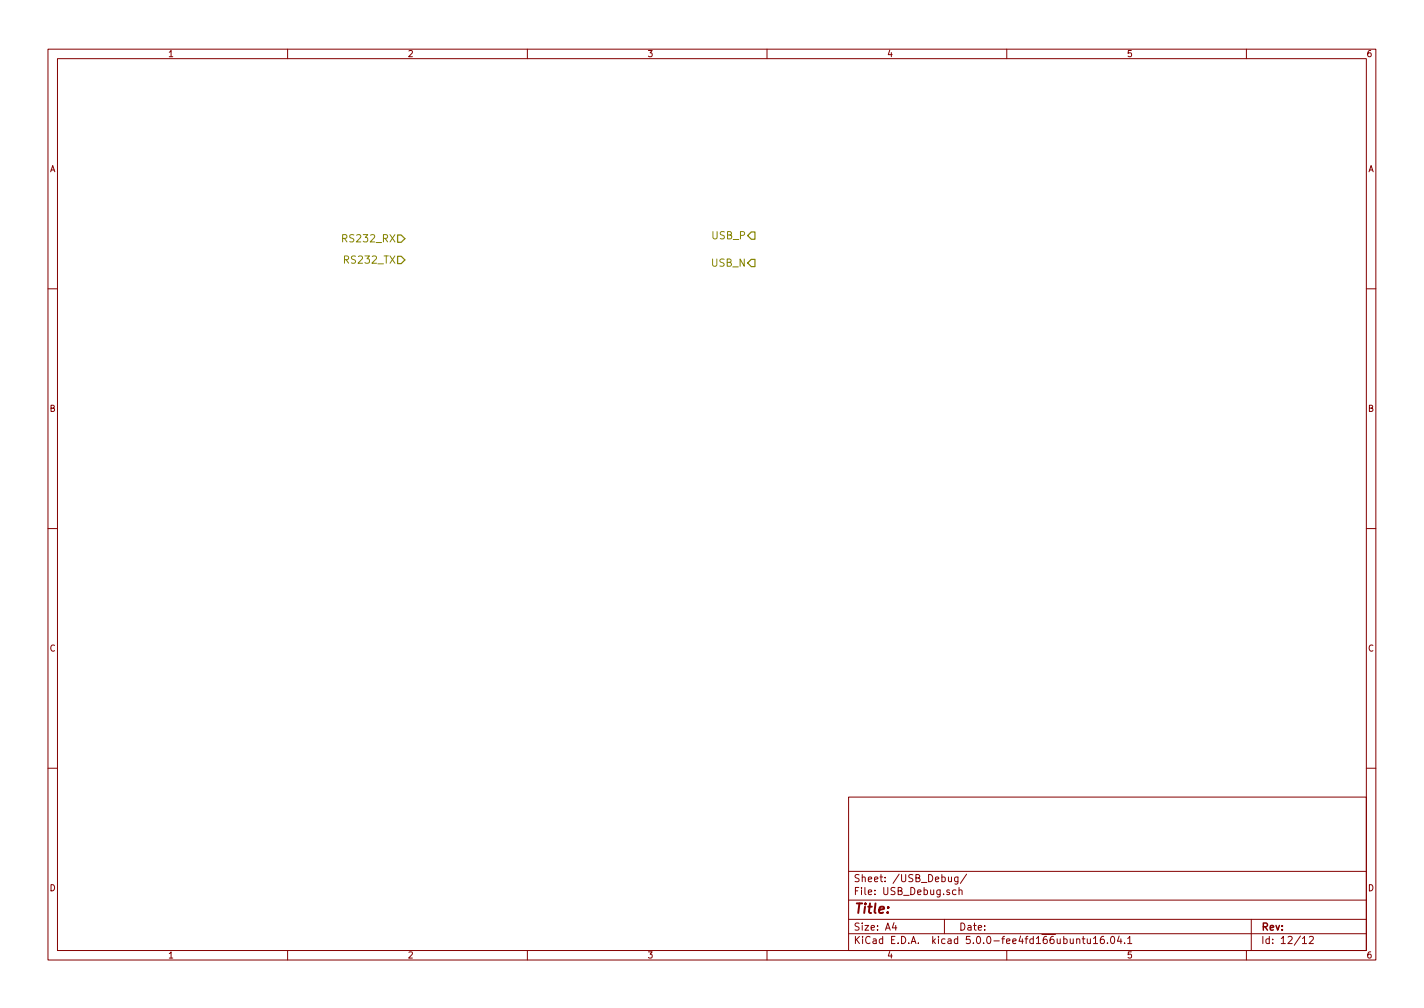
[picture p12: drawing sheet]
<svg xmlns="http://www.w3.org/2000/svg" width="297mm" height="210mm" viewBox="0 0 297 210" stroke-linecap="round" stroke-linejoin="round" font-family="sans-serif">
<g fill="none" stroke="#840000" stroke-width=".21">
<path d="M10 10.3h277v189.9h-277zM12 12.2h273v186.1h-273zM60 10.3v1.9M110 10.3v1.9M160 10.3v1.9M210 10.3v1.9M260 10.3v1.9M10 60.2h2M285 60.2h2M10 110.3h2M285 110.3h2M10 160.2h2"/>
<path d="M177 166.3h108v32h-108zM285 160.2h2M60 198.3v1.9M110 198.3v1.9M160 198.3v1.9M177 194.8h108M177 191.8h108M177 187.8h108M177 181.8h108M186.5 192.5l-.4 1h1M186.8 193v1M197 191.8v3"/>
<path d="M197.8 182.9l.1 .9 .4 .1 .2-.1M198.5 182.9v1M199.4 185.7l-.4-.1-.3 .3 .1 .6 .2 .1 .4-.1M199.8 182.9v1.4l-.3 .1-.3-.1M199.8 183l-.4-.1-.3 .3 .1 .6 .2 .1 .4-.1M200.1 185.7l.2-.1 .3 .1 .1 .9M200.1 185.1v1.5M201.6 182.3l-1.3 2M210 198.3v1.9M224.6 196l.2-.2 .4 .1v.9M225.7 195.8h.6M226 195.3v1.3l.3 .2"/>
<path d="M226.8 195.8l.1 .9 .3 .1 .3-.1M227.5 195.8v1M228.1 195.8l.4-.5v1.5M228.1 196.8h.9M230.2 195.3l-.4 .1a1.11 1.11 0 0 0-.1 1.3l.4 .1 .2-.1 .1-.5-.3-.3-.4 .1-.2 .2M231 196.7v.1M231.8 195.5l.2-.2a.81 .81 0 0 1 .5 .8 .81 .81 0 0 1-.5 .7l-.2-.1-.2-.4zM233.5 195.2l-.4 1.1h.9M233.8 195.8v1M234.6 196.7v.1M235.2 195.8l.5-.5v1.5M235.2 196.8h.9"/>
<path d="M260 198.3v1.9M261 191.8v6.5M271.7 195.8l.4-.5v1.5M271.7 196.8h.8M273.1 195.5l.6-.2 .2 .2 .1 .3-1 1h1"/>
</g>
<path d="M71.5 49.7h.7l.2-.3-.1-.3-.8-.2v1.6" fill="none" stroke="#848400" stroke-width=".21"/>
<path d="M82.9 49h.8l.8 .8-.8 .7h-.8zM82.9 53.5h.8l.8 .7-.8 .8h-.8zM156.7 48.4h.8v1.5h-.8l-.7-.8zM156.7 54.1h.8v1.5h-.8l-.7-.7z" fill="none" stroke="#848400" stroke-width=".25"/>
<text font-size="2.8" fill="#840000" x="178" y="190.5">Title:</text>
<g font-size="2.1" fill="#848400">
<text x="72.1" y="50.5">RS232_RX</text>
<text x="148.6" y="49.9">USB_P</text>
<text x="72.3" y="55">RS232_TX</text>
<text x="148.5" y="55.6">USB_N</text>
</g>
<g font-size="2.1" fill="#840000">
<text x="178" y="184">Sheet: /USB_Debug/</text>
<text x="178" y="186.7">File: USB_Debug.sch</text>
<text x="178" y="196.9">KiCad E.D.A. kicad 5.0.0-fee4fd166ubuntu16.04.1</text>
<text x="178" y="194.1">Size: A4</text>
<text x="200" y="194.1">Date:</text>
<text x="263" y="194.1">Rev:</text>
<text x="263" y="196.9">Id: 12/12</text>
</g>
<g font-size="1.8" fill="#840000">
<text x="35" y="11.9">1</text>
<text x="85" y="11.9">2</text>
<text x="135" y="11.9">3</text>
<text x="185" y="11.9">4</text>
<text x="235" y="11.9">5</text>
<text x="285" y="11.9">6</text>
<text x="10.4" y="35.9">A</text>
<text x="285.4" y="35.9">A</text>
<text x="10.4" y="85.9">B</text>
<text x="285.4" y="85.9">B</text>
<text x="10.4" y="135.9">C</text>
<text x="285.4" y="135.9">C</text>
<text x="10.4" y="185.9">D</text>
<text x="285.4" y="185.9">D</text>
<text x="35" y="199.9">1</text>
<text x="85" y="199.9">2</text>
<text x="135" y="199.9">3</text>
<text x="185" y="199.9">4</text>
<text x="235" y="199.9">5</text>
<text x="285" y="199.9">6</text>
</g>
</svg>
